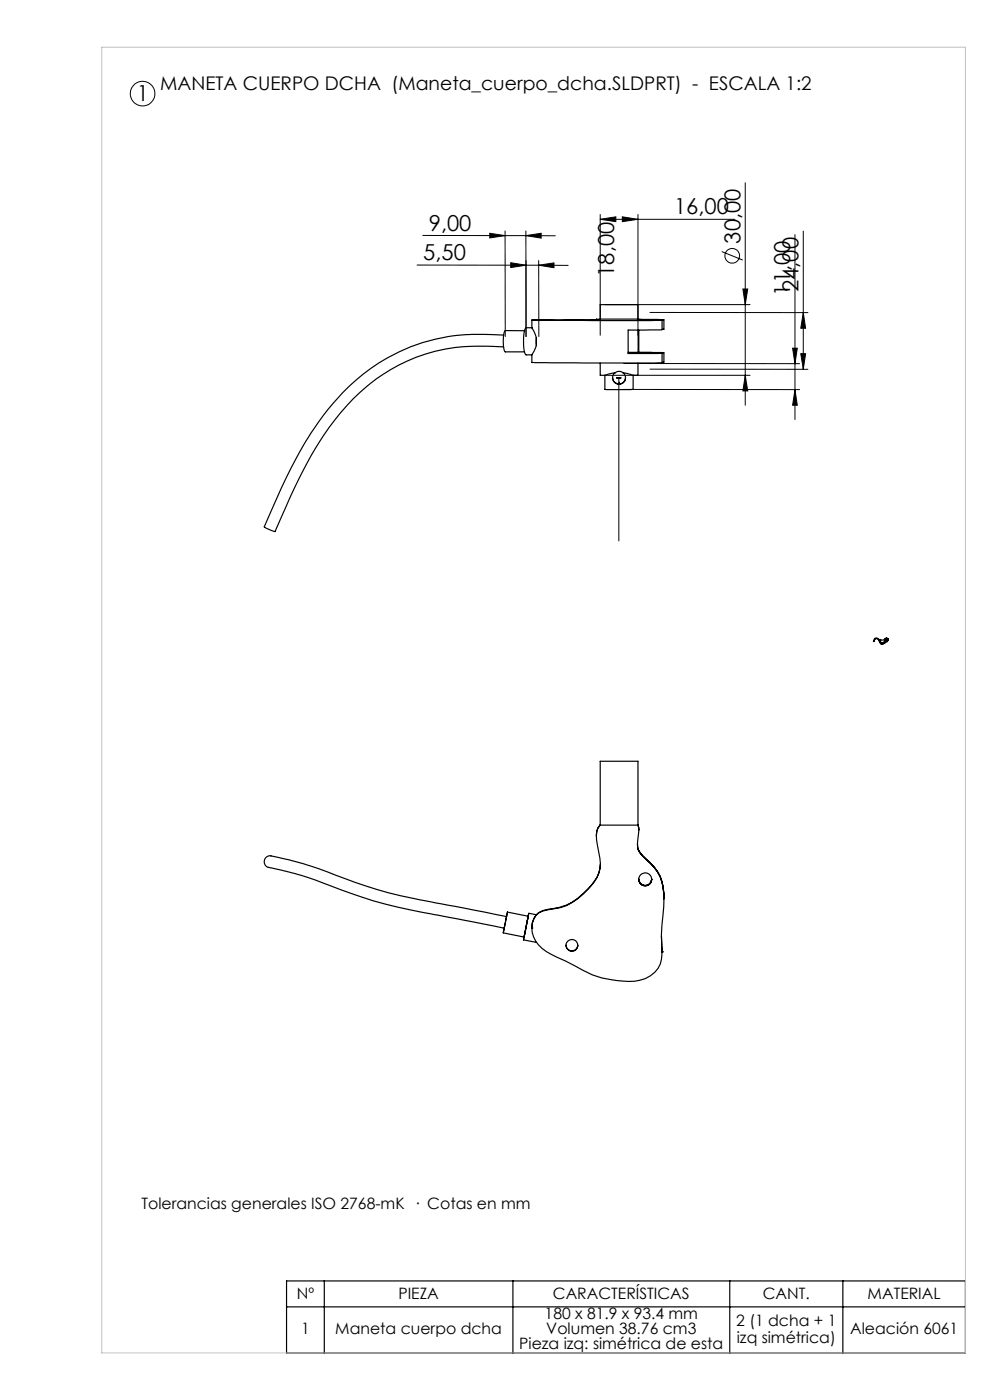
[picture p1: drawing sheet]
<svg xmlns="http://www.w3.org/2000/svg" width="210mm" height="297mm" viewBox="0 0 210 297" stroke-linecap="round" stroke-linejoin="round" font-family="sans-serif">
<g fill="none" stroke="#000" stroke-width=".21">
<path d="M158.1 38.8v47.2M88.5 56.2l25.8 .1M89.7 49.9l17.4 .1M103.9 49.5l3.2 .5-3.2 .5zM107.1 49l.1 22.4M107.1 50h4.4M108.3 55.7l3.3 .6-3.3 .5zM111.5 49l.1 22.4v-16.1M111.5 50h6.3M111.5 50l3.3-.5v1zM114.3 56.3l3.2-.5v1zM114.3 55.3v16.1"/>
<path d="M114.3 56.3h6.2M127.3 46.5l3.3-.5v1zM127.3 45.5v25.6M127.3 46.5h28.6M132 46l3.3 .5-3.3 .5zM135.3 45.5v25.6M153.1 53.4l4.5 1.8M168.6 49.8v39.2M170.4 49v29.3M128.3 79.6h30.8M128.3 64.6h30.8M132.3 77.1h37.3"/>
<path d="M137.9 78.3h33.5M137.9 66.3h33.5M157.6 61.3h1l-.5 3.3zM158.1 79.6l.5 3.3h-1zM168.1 73.9h1l-.5 3.2zM169.9 75h1l-.5 3.3zM170.4 66.3l.5 3.3h-1zM130.8 80.1h1zM130.8 80.2h1zM131.3 80.1v34.7M131.4 81.1v.1M132.3 82.6l37.3 .1"/>
<path d="M168.6 82.7l.5 3.3h-1z"/>
<circle cx="30.2" cy="19.9" r="2.6"/>
<circle cx="155.3" cy="54.3" r="1.55"/>
</g>
<g fill="none" stroke="#000" stroke-width=".25">
<path d="M106.9 71.1l-4.1-.2a39.5 39.5 0 0 0-32 14.5 76.9 76.9 0 0 0-12.2 20.6l-2.5 5.8 2.2 1a125.1 125.1 0 0 1 10.4-20.4 41.1 41.1 0 0 1 21.6-17.3 45.1 45.1 0 0 1 15.6-1.5h.9M111.3 70.2l-4.1-.1a5.6 5.6 0 0 0-.3 4l.3 .5h4.1M112.8 69.5l1 2.1M112.8 67.9h27.6v2.1h-7.2v5h6.4l1.2-.1-5.4-.1M112.8 69.5h-1.2a4.6 4.6 0 0 0-.5 3.2 3.9 3.9 0 0 0 .5 2.6h1.2M112.8 67.9v1.6M113.8 73.3l-1 2M113.8 71.6v1.7M120.1 67.9h2.5zM126.5 67.8h.9l-14.6 .1M127.3 64.6h8v3.1h-8zM127.3 77v2.6h1l2.2-.5"/>
<path d="M128.3 79.6v3l.3 .1 5.7-.1v-3M130.5 79.1a1.33 1.33 0 0 1 1.7 0M130.5 79.1a1.37 1.37 0 0 0-.2 2 1.37 1.37 0 0 0 2 0 1.37 1.37 0 0 0-.1-2M132.2 79.1l2.1 .5M133.2 74.8h2.2M135.2 67.7l5.6 .1-.5 .1M135.3 77v2.6h-1M135.4 70v4.8M135.5 67.8h2.7zM135.5 74.8h2.7zM135.5 67.7h.1M135.5 70v4.8"/>
<path d="M140.4 75v2h-1.5l-26.1-.1v-1.6M140.8 74.8v2l-.4 .1M140.8 67.8v2l-.4 .1M130 80.1a1.36 1.36 0 0 0 1.3 1.4 1.36 1.36 0 0 0 1.4-1.4M186.5 135.7l-.5-.3h-.3l-.4 .7 .4-.6 .7 .2M186.5 135.9l-.1-.2h.1v.3M186.5 135.8l.2 .6 .4 .3 .7-.4 .2-.3M186.7 135.9l.1 .1zM187 136.4l-.1 .2M187.6 135.9l.1 .1zM187.7 136.2h-.1M187.7 135.6l-.5 .2a.4 .4 0 0 0-.7 .1l.3 .3 .5 .1 .4-.2 .3-.4"/>
<path d="M187.7 135.6l.3 .1M187.8 136l-.5 .4h-.4v.2M187.8 135.9l.1 .2M187.8 136.1h.1M187.9 136.1l-.2 .3-.4 .2h-.4M188 135.7a.24 .24 0 0 1 .2-.2 .24 .24 0 0 1 .3 .2 .24 .24 0 0 1-.2 .3h-.3M188 135.7v.3M188.2 135.6h.1v.2a.18 .18 0 0 1-.2 .2 .18 .18 0 0 1-.1-.2 .18 .18 0 0 1 .1-.2zM188.2 136l-.1 .2-.1-.1M188.3 135.5l-.3-.2-.3 .3M127.3 175v-13.5h8v13.5M127.3 175a3.1 3.1 0 0 0-.8 2.4"/>
<path d="M127.3 175a3.6 3.6 0 0 0-.8 3.2l.3 1.3a11.5 11.5 0 0 1 .2 5.7 14.5 14.5 0 0 1-8.3 7.4 15.5 15.5 0 0 0-4.4 1 4.7 4.7 0 0 0-.1 6.8 10.7 10.7 0 0 0 3.8 2.6l2 .9a38.8 38.8 0 0 0 7.7 3.6l3.3 .5a9.9 9.9 0 0 0 7-1 5.5 5.5 0 0 0 2.4-5.6 39.2 39.2 0 0 1 .4-9.1 12.5 12.5 0 0 0-1.3-7.2l-.6-1-2-1.9a3.8 3.8 0 0 1-1.6-4.1 6.2 6.2 0 0 0 0-3.1M127.3 175h8M135.2 179.1a4.8 4.8 0 0 0 2.3 3.5 9.2 9.2 0 0 1 3.3 8.1M135.3 175l.2 1.1M107.5 194.4l-14-2.7a107.4 107.4 0 0 1-25.9-7.4l-2.5-.8a50.3 50.3 0 0 0-8.1-1.9 1.26 1.26 0 0 0-1 1.2 1.26 1.26 0 0 0 .9 1.2l5.8 1.3a81.2 81.2 0 0 1 9.7 3.5 119.8 119.8 0 0 0 21.1 5.5l13.5 2.6M107.5 194.4l.1-.9-.8 4.4 .2-1M107.5 194.4l-.5 2.5M107.6 193.5l4.4 .9v.4l-.8 4-4.4-.9M111.1 199.4l2.6 .5M112.2 193.7l-1.1 5.7zM112.2 193.7l1.6 .4M112.8 196.9h.1"/>
<path d="M113.8 194.1a4.3 4.3 0 0 0-1 2.8M127.4 183.3a7.5 7.5 0 0 1-2.7 5.3 11.9 11.9 0 0 1-8.4 4.3l-1.2 .3-1.4 .9M135.4 180.2a5 5 0 0 0 1.7 2.1 9.2 9.2 0 0 1 3.7 8.3M135.5 186.5a1.38 1.38 0 0 0 1.4 1.4 1.38 1.38 0 0 0 1.4-1.4M140.3 198.6l.1 3.4M120.1 200.5a1.25 1.25 0 0 0 1.2 1.2 1.25 1.25 0 0 0 1.3-1.2M140.4 201.9h.1M140.4 202h.1M60.8 271.7h144v15.3h-144zM60.8 277.2h144M68.8 271.7v15.3M108.8 271.7v15.3"/>
<path d="M154.8 271.7v15.3M178.8 271.7v15.3"/>
<circle cx="136.9" cy="186.6" r="1.37"/>
<circle cx="121.3" cy="200.6" r="1.25"/>
</g>
<path d="M21.6 10h183.2v277h-183.2z" fill="none" stroke="#c0c0c0" stroke-width=".21"/>
<g fill="#000">
<path d="M111.5 50l3.3-.5v1zM103.9 49.5l3.2 .5-3.2 .5z"/>
<path d="M114.3 56.3l3.2-.5v1zM108.3 55.7l3.3 .6-3.3 .5z"/>
<path d="M127.3 46.5l3.3-.5v1zM132 46l3.3 .5-3.3 .5z"/>
<path d="M158.1 79.6l.5 3.3h-1zM157.6 61.3h1l-.5 3.3z"/>
<path d="M168.1 73.9h1l-.5 3.2zM168.6 82.7l.5 3.3h-1z"/>
<path d="M169.9 75h1l-.5 3.3zM170.4 66.3l.5 3.3h-1z"/>
<path d="M130.8 80.1h1zM130.8 80.2h1z"/>
</g>
<g font-size="4.7">
<text x="29" y="21.5">1</text>
<text x="143" y="45.5">16,00</text>
<text x="91" y="48.9">9,00</text>
<text x="157" y="51.7" transform="rotate(-90 157 51.7)">30,00</text>
<text x="89.8" y="55.2">5,50</text>
<text x="130.3" y="58.7" transform="rotate(-90 130.3 58.7)">18,00</text>
<text x="167.6" y="62.7" transform="rotate(-90 167.6 62.7)">11,00</text>
<text x="169.4" y="61.9" transform="rotate(-90 169.4 61.9)">24,00</text>
</g>
<text font-size="4" x="34" y="19.1">MANETA CUERPO DCHA (Maneta_cuerpo_dcha.SLDPRT) - ESCALA 1:2</text>
<g font-size="3.3">
<text x="30" y="256.6">Tolerancias generales ISO 2768-mK · Cotas en mm</text>
<text x="63" y="275.7">Nº</text>
<text x="84.5" y="275.7">PIEZA</text>
<text x="117.3" y="275.7">CARACTERÍSTICAS</text>
<text x="161.8" y="275.7">CANT.</text>
<text x="184" y="275.7">MATERIAL</text>
<text x="115.5" y="279.8">180 x 81.9 x 93.4 mm</text>
<text x="156.2" y="281.4">2 (1 dcha + 1</text>
<text x="63.9" y="283">1</text>
<text x="71.1" y="283">Maneta cuerpo dcha</text>
<text x="110.2" y="286.2">Pieza izq: simétrica de esta</text>
<text x="115.9" y="283">Volumen 38.76 cm3</text>
<text x="156.3" y="284.9">izq simétrica)</text>
<text x="180.3" y="283">Aleación 6061</text>
</g>
</svg>
